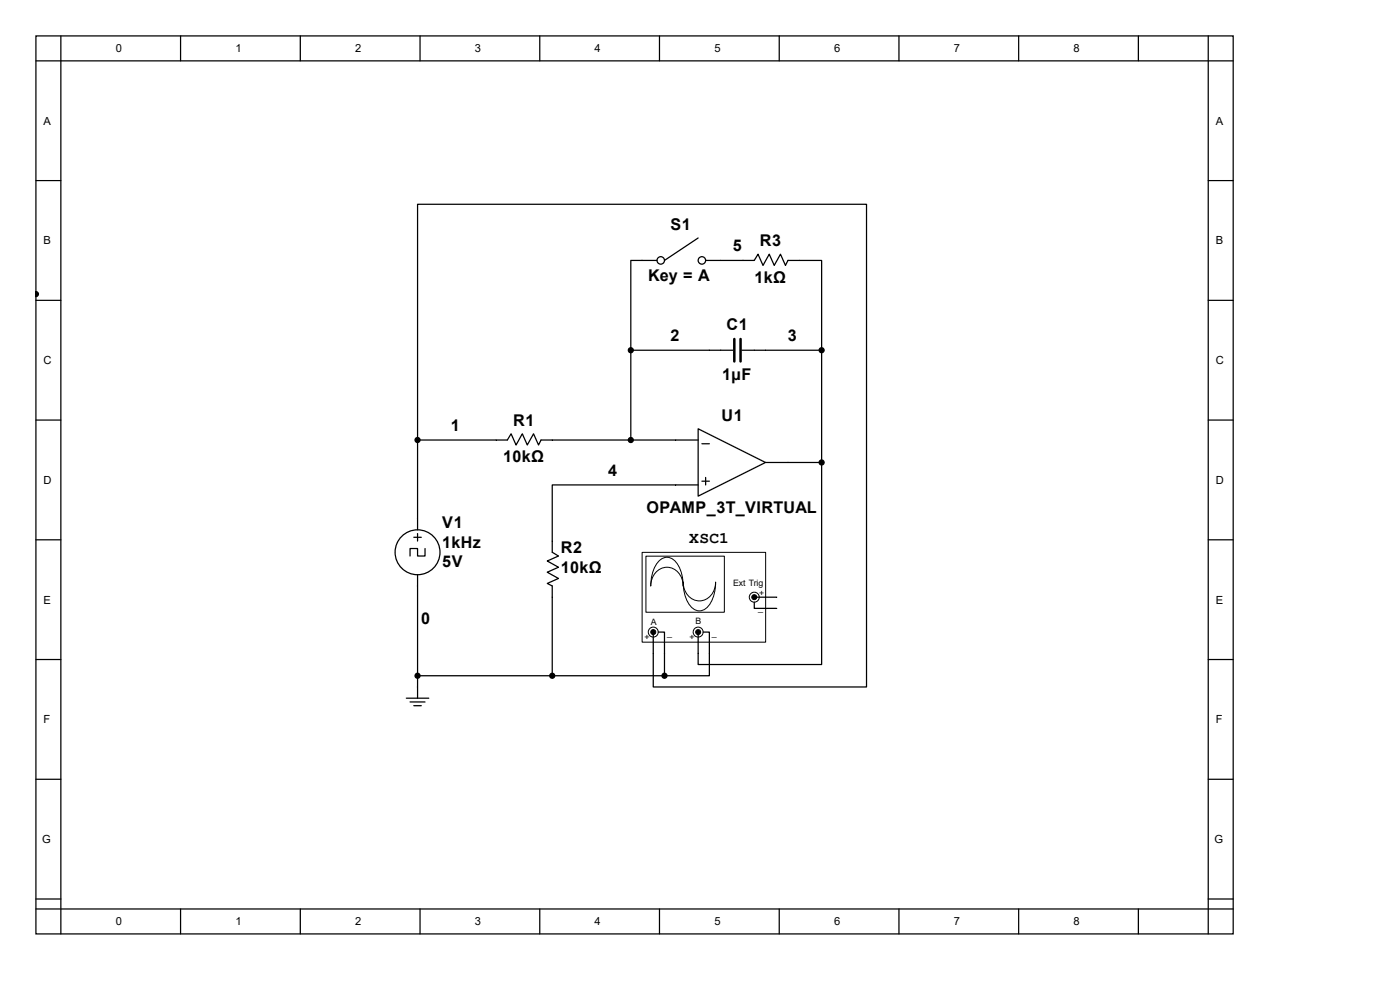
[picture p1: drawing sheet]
<svg xmlns="http://www.w3.org/2000/svg" width="297mm" height="210mm" viewBox="0 0 297 210" stroke-linecap="round" stroke-linejoin="round" font-family="sans-serif">
<g fill="none" stroke="#000" stroke-width=".26">
<path d="M7.6 7.6h254v190.5h-254zM7.6 12.9h254M12.9 7.6v190.5M38.3 7.6v5.3M63.7 7.6v5.3M89.1 7.6v5.3M114.5 7.6v5.3M139.9 7.6v5.3M165.3 7.6v5.3M190.7 7.6v5.3M216.1 7.6v5.3M241.5 7.6v5.3"/>
<path d="M256.3 7.6v190.5M7.6 38.3h5.3M256.3 38.3h5.3M136.2 55.2h3.2M148.1 50.5l-7.1 4.7M149.7 55.2h3.2M7.6 63.7h5.3M150.5 74.3h5M157.4 74.3h5M256.3 63.7h5.3M7.6 89.1h5.3M88.6 93.3h19l.8-1.3 1.1 2.4 1.3-2.4 1.1 2.4 1.3-2.4 1 2.4 .6-1.1h2.4"/>
<path d="M256.3 89.1h5.3M7.6 114.5h5.3M87.8 114h1.6M88.6 110v2.4M88.6 113.2v1.6M90.2 116.4v1.6h-1.6v-1.6h-1.6v1.6M256.3 114.5h5.3M7.6 139.9h5.3M88.6 121.9v2.4M256.3 139.9h5.3M86.2 148.1h4.8M87 148.9h3.2"/>
<path d="M87.8 149.7h1.6M88.6 145.7v2.4M7.6 165.3h5.3M256.3 165.3h5.3M7.6 190.7h5.3M7.6 192.8h254M38.3 192.8v5.3M63.7 192.8v5.3M89.1 192.8v5.3M114.5 192.8v5.3M139.9 192.8v5.3M165.3 192.8v5.3"/>
<path d="M190.7 192.8v5.3M216.1 192.8v5.3M241.5 192.8v5.3M256.3 190.7h5.3"/>
<circle cx="140.2" cy="55.2" r=".79"/>
<circle cx="148.9" cy="55.2" r=".79"/>
<circle cx="88.6" cy="117.2" r="4.8"/>
</g>
<path d="M155.8 71.9v4.8M157.1 71.9v4.8" fill="none" stroke="#000" stroke-width=".53"/>
<circle cx="88.6" cy="93.3" r=".53" fill="#000" stroke="#000" stroke-width=".26"/>
<path d="M136.3 117.2h26.1v19h-26.1z" fill="#fff"/>
<path d="M136.2 117.2h26.2v19h-26.2z" fill="none" stroke="#000" stroke-width=".21"/>
<path d="M137.1 118h16.6v11.9h-16.6z" fill="#fff"/>
<path d="M137 118h16.7v11.9h-16.7zM139.8 119a2.35 2.35 0 0 1 3.9 .6 8.3 8.3 0 0 1 1.2 4.7 3.5 3.5 0 0 0-1.6-3.4 3.5 3.5 0 0 0-3.7 .1 4.1 4.1 0 0 0-1.5 3.3 7.8 7.8 0 0 1 1.7-5.3zM144.9 123.5a3.5 3.5 0 0 0 1.7 3.4 3.5 3.5 0 0 0 3.7-.1 4.1 4.1 0 0 0 1.5-3.3 7.2 7.2 0 0 1-2.2 5.7 2.38 2.38 0 0 1-3.4-1 8.3 8.3 0 0 1-1.3-4.7z" fill="none" stroke="#000" stroke-width=".21"/>
<g fill="#fff" stroke="#000" stroke-width=".21">
<circle cx="148.1" cy="134.1" r="1.06"/>
<circle cx="138.6" cy="134.1" r="1.06"/>
<circle cx="160" cy="126.7" r="1.06"/>
</g>
<g fill="none" stroke="#000" stroke-width=".26">
<path d="M136.2 55.2h-2.4v19.1M152.9 55.2h7.1l.8-1.3 1.1 2.4 1.3-2.4 1.1 2.4 1.3-2.4 1 2.4 .6-1.1h7.1v19.1M133.8 74.3h16.7M133.8 74.3v19M162.4 74.3h11.9M174.3 74.3v23.8M117.2 93.3h30.9M148.1 91l14.3 7.1-14.3 7.2zM148.9 94.1h1.6M162.4 98.1h11.9M174.3 98.1v42.9h-26.2v-6.9M88.6 110v-66.7h95.2v102.4h-45.2v-11.1"/>
<path d="M148.1 102.9h-30.9v14.3l1.3 .8-2.4 1 2.4 1.3-2.4 1.1 2.4 1.3-2.4 1.1 1.1 .5v19.1M148.9 102.1h1.6M149.7 101.3v1.6M88.6 124.3v21.4M139.6 134.1h1.4v9.3M149.2 134.1h1.3v9.3h-9.5M160 127.7v1.4h4.8M160.3 126.7h4.5M88.6 143.4h52.4"/>
</g>
<g fill="#000" stroke="#000" stroke-width=".21">
<circle cx="138.6" cy="134.1" r=".53"/>
<circle cx="148.1" cy="134.1" r=".53"/>
<circle cx="160" cy="126.7" r=".53"/>
</g>
<g fill="#000" stroke="#000" stroke-width=".26">
<path d="M7.6 61.9a.5 .5 0 0 1 .5 .5 .5 .5 0 0 1-.5 .4z" fill-rule="evenodd"/>
<circle cx="133.8" cy="74.3" r=".53"/>
<circle cx="174.3" cy="74.3" r=".53"/>
<circle cx="133.8" cy="93.3" r=".53"/>
<circle cx="174.3" cy="98.1" r=".53"/>
<circle cx="88.6" cy="143.4" r=".53"/>
<circle cx="117.2" cy="143.4" r=".53"/>
<circle cx="141" cy="143.4" r=".53"/>
</g>
<g font-size="3.4">
<text x="142.2" y="48.9">S1</text>
<text x="155.5" y="53.3">5</text>
<text x="161.2" y="52.3">R3</text>
<text x="137.5" y="59.7">Key = A</text>
<text x="160.1" y="59.9">1kΩ</text>
<text x="154.1" y="70">C1</text>
<text x="142.2" y="72.4">2</text>
<text x="167.1" y="72.4">3</text>
<text x="153.2" y="80.6">1µF</text>
<text x="153" y="89.3">U1</text>
<text x="95.7" y="91.4">1</text>
<text x="108.8" y="90.4">R1</text>
<text x="106.7" y="98">10kΩ</text>
<text x="129" y="101">4</text>
<text x="93.8" y="112.1">V1</text>
<text x="137.2" y="108.9">OPAMP_3T_VIRTUAL</text>
<text x="93.8" y="116.3">1kHz</text>
<text x="119" y="117.4">R2</text>
<text x="146.2" y="115.3">XSC1</text>
<text x="93.8" y="120.3">5V</text>
<text x="119" y="121.6">10kΩ</text>
<text x="89.3" y="132.5">0</text>
</g>
<g font-size="2.4">
<text x="24.6" y="11.1">0</text>
<text x="50" y="11.1">1</text>
<text x="75.4" y="11.1">2</text>
<text x="100.8" y="11.1">3</text>
<text x="126.2" y="11.1">4</text>
<text x="151.6" y="11.1">5</text>
<text x="177" y="11.1">6</text>
<text x="202.4" y="11.1">7</text>
<text x="227.8" y="11.1">8</text>
<text x="9.2" y="26.5">A</text>
<text x="257.9" y="26.5">A</text>
<text x="9.2" y="51.9">B</text>
<text x="257.9" y="51.9">B</text>
<text x="9.2" y="77.3">C</text>
<text x="257.9" y="77.3">C</text>
<text x="9.2" y="102.7">D</text>
<text x="257.9" y="102.7">D</text>
<text x="9.2" y="128.1">E</text>
<text x="257.9" y="128.1">E</text>
<text x="9.2" y="153.5">F</text>
<text x="257.9" y="153.5">F</text>
<text x="8.9" y="178.9">G</text>
<text x="257.6" y="178.9">G</text>
<text x="24.6" y="196.3">0</text>
<text x="50" y="196.3">1</text>
<text x="75.4" y="196.3">2</text>
<text x="100.8" y="196.3">3</text>
<text x="126.2" y="196.3">4</text>
<text x="151.6" y="196.3">5</text>
<text x="177" y="196.3">6</text>
<text x="202.4" y="196.3">7</text>
<text x="227.8" y="196.3">8</text>
</g>
<g font-size="1.9">
<text x="155.5" y="124.4">Ext Trig</text>
<text x="160.8" y="129.7">_</text>
<text x="161.1" y="126.5">+</text>
<text x="136.7" y="135.8">+</text>
<text x="138" y="132.6">A</text>
<text x="141.5" y="135">_</text>
<text x="146.3" y="135.8">+</text>
<text x="147.6" y="132.3">B</text>
<text x="151" y="135">_</text>
</g>
</svg>
